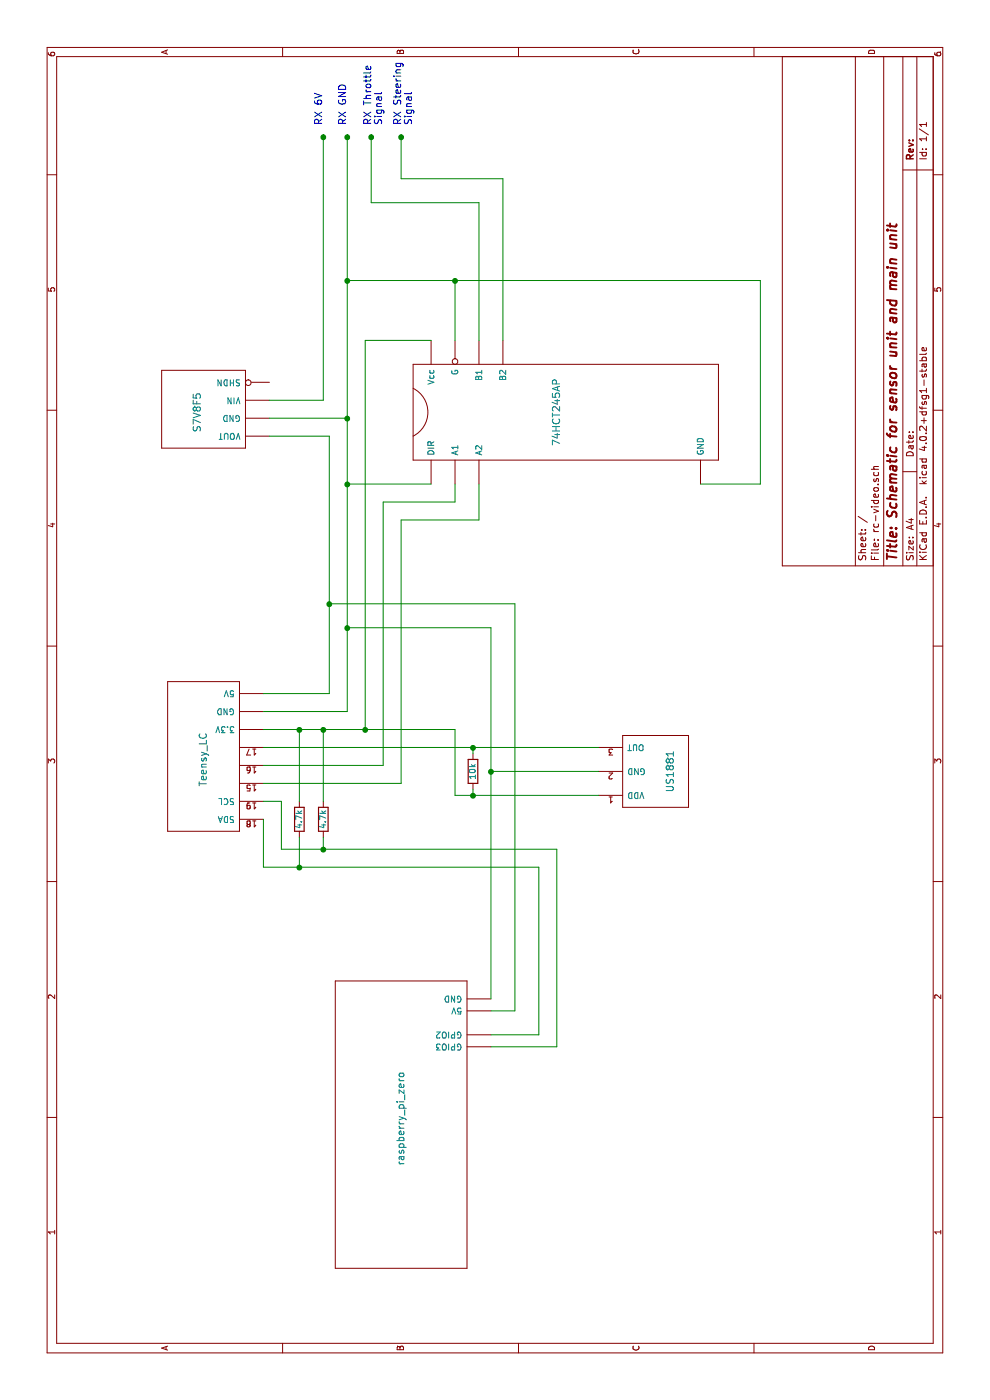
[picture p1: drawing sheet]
EESchema Schematic File Version 2
LIBS:power
LIBS:device
LIBS:transistors
LIBS:conn
LIBS:linear
LIBS:regul
LIBS:74xx
LIBS:cmos4000
LIBS:adc-dac
LIBS:memory
LIBS:xilinx
LIBS:microcontrollers
LIBS:dsp
LIBS:microchip
LIBS:analog_switches
LIBS:motorola
LIBS:texas
LIBS:intel
LIBS:audio
LIBS:interface
LIBS:digital-audio
LIBS:philips
LIBS:display
LIBS:cypress
LIBS:siliconi
LIBS:opto
LIBS:atmel
LIBS:contrib
LIBS:valves
LIBS:rc-video
EELAYER 25 0
EELAYER END
$Descr A4 11693 8268
encoding utf-8
Sheet 1 1
Title "Schematic for sensor unit and main unit"
Date ""
Rev ""
Comp ""
Comment1 ""
Comment2 ""
Comment3 ""
Comment4 ""
$EndDescr
$Comp
L raspberry_pi_zero U?
U 1 1
P 2600 3150
F 0 "U?" H 1200 2500 60  0001 C CNN
F 1 "raspberry_pi_zero" H 2350 2950 60  0000 C CNN
F 2 "" H 2350 2950 60  0000 C CNN
F 3 "" H 2350 2950 60  0000 C CNN
	1    2600 3150
	1    0    0    -1  
$EndComp
$Comp
L S7V8F5 U?
U 1 1
P 8250 1650
F 0 "U?" H 8300 1700 60  0001 C CNN
F 1 "S7V8F5" H 8250 1650 60  0000 C CNN
F 2 "" H 8250 1650 60  0000 C CNN
F 3 "" H 8250 1650 60  0000 C CNN
	1    8250 1650
	1    0    0    -1  
$EndComp
$Comp
L 74HCT245AP U?
U 1 1
P 8250 4650
F 0 "U?" H 8250 4650 60  0001 C CNN
F 1 "74HCT245AP" H 8250 4650 60  0000 C CNN
F 2 "" H 8250 4650 60  0000 C CNN
F 3 "" H 8250 4650 60  0000 C CNN
	1    8250 4650
	1    0    0    -1  
$EndComp
$Comp
L US1881 U?
U 1 1
P 5250 5500
F 0 "U?" H 5250 5500 60  0001 C CNN
F 1 "US1881" H 5250 5400 60  0000 C CNN
F 2 "" H 5250 5500 60  0000 C CNN
F 3 "" H 5250 5500 60  0000 C CNN
	1    5250 5500
	1    0    0    -1  
$EndComp
$Comp
L Teensy_LC U?
U 1 1
P 5350 1700
F 0 "U?" H 5350 1700 60  0001 C CNN
F 1 "Teensy_LC" H 5350 1700 60  0000 C CNN
F 2 "" H 5350 1700 60  0000 C CNN
F 3 "" H 5350 1700 60  0000 C CNN
	1    5350 1700
	1    0    0    -1  
$EndComp
Text Notes 10650 2700 0    60   ~ 0
RX 6V
Text Notes 10650 2900 0    60   ~ 0
RX GND
Text Notes 10650 3200 0    60   ~ 0
RX Throttle\nSignal
Text Notes 10650 3450 0    60   ~ 0
RX Steering\nSignal
Connection ~ 10550 2700
Connection ~ 10550 2900
Connection ~ 10550 3100
Wire Wire Line
	8350 2700 8350 2250
Wire Wire Line
	8200 2900 8200 2250
Connection ~ 8200 2900
Wire Wire Line
	8850 3800 9350 3800
Wire Wire Line
	9350 2900 9350 6350
Connection ~ 9350 2900
Wire Wire Line
	9350 6350 7650 6350
Wire Wire Line
	7650 6350 7650 5850
Connection ~ 9350 3800
Wire Wire Line
	8850 3050 8850 3600
Wire Wire Line
	5750 2900 5750 2200
Wire Wire Line
	8050 2250 8050 2750
Wire Wire Line
	8050 2750 5900 2750
Wire Wire Line
	5900 2750 5900 2200
Wire Wire Line
	5600 2200 5600 3800
Wire Wire Line
	5600 3050 8850 3050
Connection ~ 10550 3350
Wire Wire Line
	10550 2700 8350 2700
Wire Wire Line
	5750 2900 10550 2900
Wire Wire Line
	10550 3100 10000 3100
Wire Wire Line
	8850 4000 10000 4000
Wire Wire Line
	10000 4000 10000 3100
Wire Wire Line
	10550 3350 10200 3350
Wire Wire Line
	10200 3350 10200 4200
Wire Wire Line
	10200 4200 8850 4200
Wire Wire Line
	7650 3600 7650 2900
Connection ~ 7650 2900
Wire Wire Line
	7650 3800 7500 3800
Wire Wire Line
	7500 3800 7500 3200
Wire Wire Line
	7500 3200 5300 3200
Wire Wire Line
	5300 3200 5300 2200
Wire Wire Line
	7650 4000 7350 4000
Wire Wire Line
	7350 4000 7350 3350
Wire Wire Line
	7350 3350 5150 3350
Wire Wire Line
	5150 3350 5150 2200
Wire Wire Line
	5450 2200 5450 5000
Wire Wire Line
	5250 5000 5250 4100
Wire Wire Line
	3350 4100 6450 4100
Wire Wire Line
	6450 4100 6450 2900
Connection ~ 6450 2900
Connection ~ 5250 4100
Wire Wire Line
	5600 3800 5050 3800
Wire Wire Line
	5050 3800 5050 5000
Connection ~ 5600 3050
Wire Wire Line
	6650 2750 6650 4300
Wire Wire Line
	6650 4300 3250 4300
Wire Wire Line
	3250 4300 3250 4100
Connection ~ 6650 2750
Wire Wire Line
	3050 4500 3050 4100
Wire Wire Line
	2950 4100 2950 4650
Wire Wire Line
	4850 2200 4450 2200
Wire Wire Line
	4450 2200 4450 4500
Wire Wire Line
	4450 4500 3050 4500
Wire Wire Line
	2950 4650 4600 4650
Wire Wire Line
	4600 4650 4600 2350
Wire Wire Line
	4600 2350 5000 2350
Wire Wire Line
	5000 2350 5000 2200
$Comp
L R R?
U 1 1
P 5250 3950
F 0 "R?" V 5330 3950 50  0001 C CNN
F 1 "10k" V 5250 3950 50  0000 C CNN
F 2 "" V 5180 3950 50  0000 C CNN
F 3 "" H 5250 3950 50  0000 C CNN
	1    5250 3950
	0    1    1    0   
$EndComp
Wire Wire Line
	5400 3950 5450 3950
Connection ~ 5450 3950
Wire Wire Line
	5100 3950 5050 3950
Connection ~ 5050 3950
$Comp
L R R?
U 1 1
P 4850 2500
F 0 "R?" V 4930 2500 50  0001 C CNN
F 1 "4.7k" V 4850 2500 50  0000 C CNN
F 2 "" V 4780 2500 50  0000 C CNN
F 3 "" H 4850 2500 50  0000 C CNN
	1    4850 2500
	0    1    1    0   
$EndComp
$Comp
L R R?
U 1 1
P 4850 2700
F 0 "R?" V 4930 2700 50  0001 C CNN
F 1 "4.7k" V 4850 2700 50  0000 C CNN
F 2 "" V 4780 2700 50  0000 C CNN
F 3 "" H 4850 2700 50  0000 C CNN
	1    4850 2700
	0    1    1    0   
$EndComp
Wire Wire Line
	4450 2500 4700 2500
Connection ~ 4450 2500
Wire Wire Line
	4600 2700 4700 2700
Connection ~ 4600 2700
Wire Wire Line
	5000 2500 5600 2500
Connection ~ 5600 2500
Wire Wire Line
	5000 2700 5600 2700
Connection ~ 5600 2700
$EndSCHEMATC
